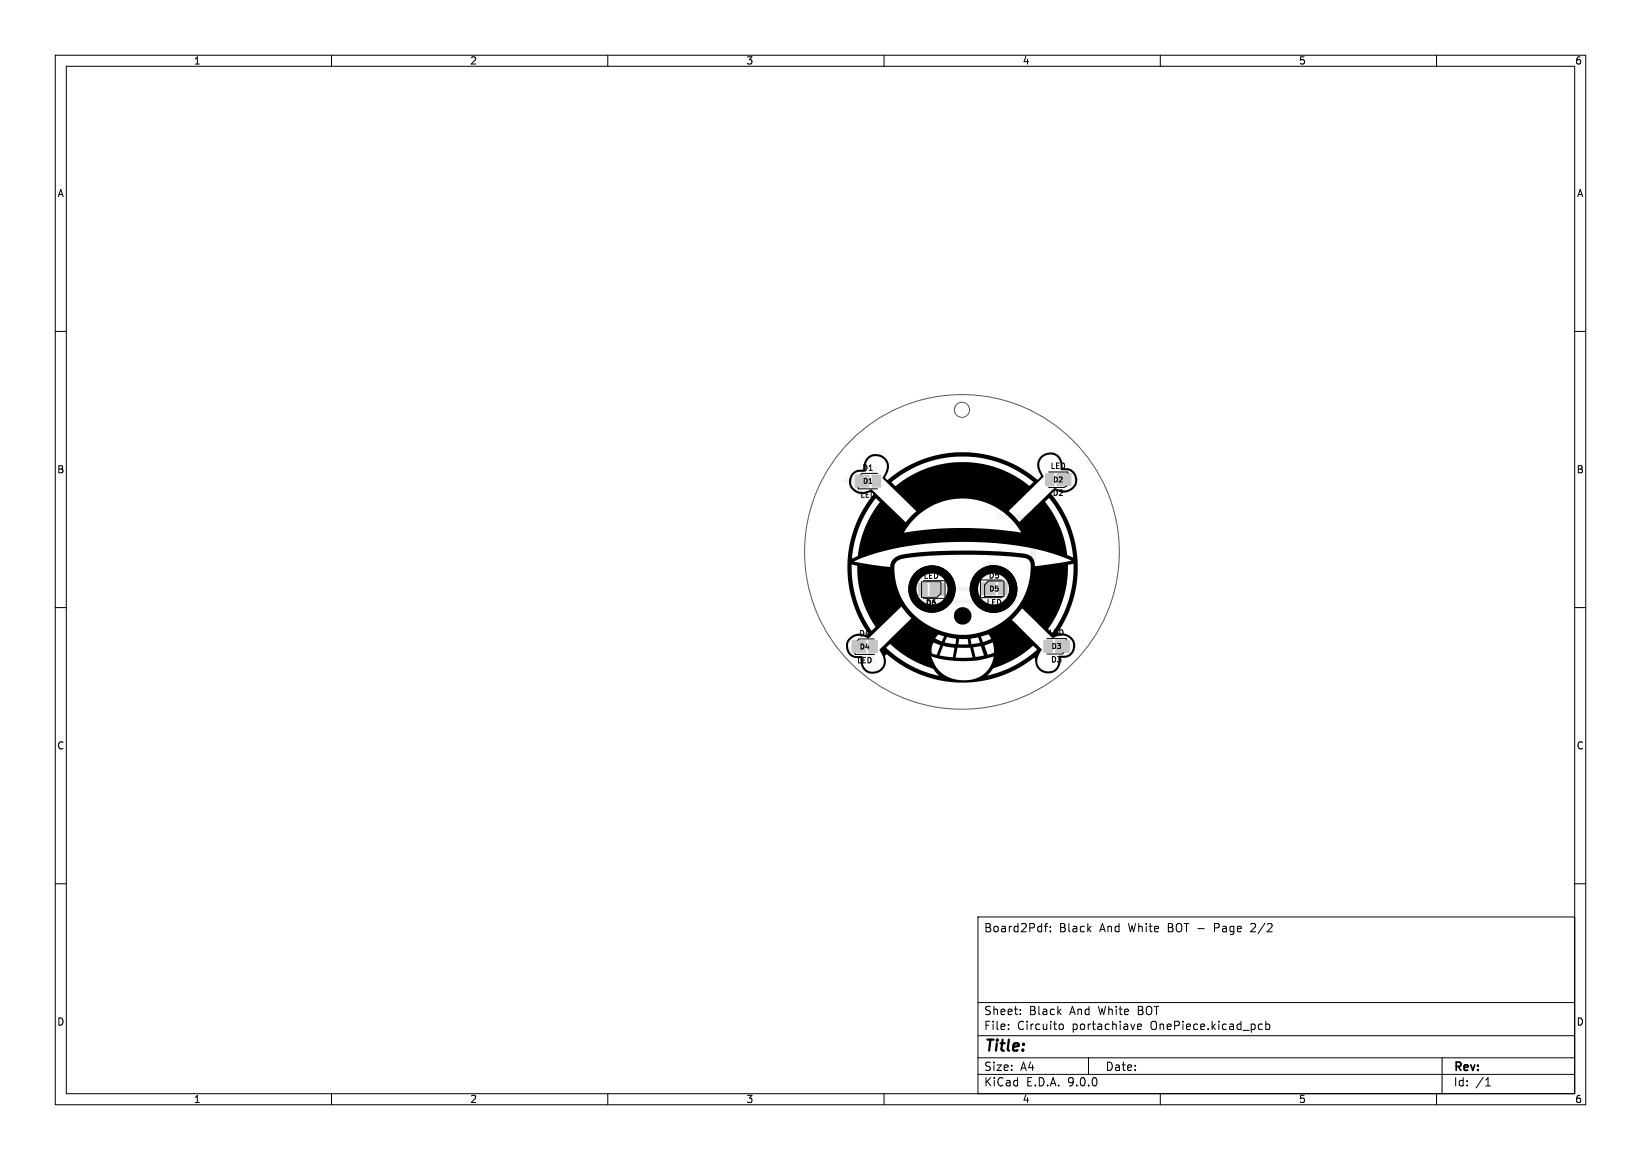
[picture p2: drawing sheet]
<svg xmlns="http://www.w3.org/2000/svg" width="297mm" height="210mm" viewBox="0 0 297 210" stroke-linecap="round" stroke-linejoin="round" font-family="sans-serif">
<g fill="#f0f0f0" stroke="#f0f0f0" stroke-width=".18">
<path d="M154.8 86h2.5v2.2h-2.5z"/>
<path d="M157.8 86h1.6v2.2h-1.6z"/>
<path d="M177.7 105.5h2.5v2.2h-2.5z"/>
<path d="M180.7 105.5h1.6v2.2h-1.6z"/>
<path d="M154.2 116h2.5v2.2h-2.5z"/>
<path d="M157.3 116h1.5v2.2h-1.5z"/>
<path d="M168.3 105.6h2.5v2.2h-2.5z"/>
<path d="M166.2 105.6h1.6v2.2h-1.6z"/>
<path d="M191.3 85.8h2.5v2.2h-2.5z"/>
<path d="M189.2 85.8h1.6v2.2h-1.6z"/>
<path d="M191 115.9h2.5v2.2h-2.5z"/>
<path d="M188.9 115.9h1.6v2.2h-1.6z"/>
<circle cx="180.8" cy="93.5" r=".25"/>
<circle cx="186.9" cy="101.1" r=".25"/>
<circle cx="181.8" cy="87.4" r=".3"/>
<circle cx="172.3" cy="88.7" r=".3"/>
<circle cx="152.9" cy="86.8" r=".3"/>
<circle cx="153.5" cy="117.3" r=".3"/>
<circle cx="194.2" cy="116.9" r=".3"/>
<circle cx="194.7" cy="86.8" r=".3"/>
<circle cx="158.3" cy="84.9" r=".25"/>
<circle cx="158.2" cy="119.8" r=".3"/>
<circle cx="180.4" cy="102.2" r=".3"/>
<circle cx="183.6" cy="106.6" r=".3"/>
</g>
<path d="M180.8 93.5h6.2l-.1 7.6M180.4 102.2h-1.5v4.4" fill="none" stroke="#f0f0f0" stroke-width="1"/>
<g fill="none" stroke="#f0f0f0" stroke-width=".8">
<path d="M152.9 86.8l.2 .3h2.5M155.5 87.1v2.2M158.3 84.9l-.1 2.2M181.8 87.4h-4l-.1 .1v1.2h-5.4M190 86.9v1.4l.9 .8M193.1 86.9h-.1M193.1 86.5v.4M194.7 86.8l-1.6 .1M153.5 117.3h1.7M157.8 117.3v2l.4 .5M178.9 106.6h-9.6v.2M181.5 106.6h2.1v2.3h-16.8v-2.1"/>
<path d="M189.9 114.9v2.1M194.2 116.9l-1.8 .1"/>
</g>
<g fill="#fff" stroke="#fff" stroke-width=".18">
<circle cx="180.8" cy="93.5" r=".15"/>
<circle cx="186.9" cy="101.1" r=".15"/>
<circle cx="181.8" cy="87.4" r=".15"/>
<circle cx="172.3" cy="88.6" r=".15"/>
<circle cx="152.9" cy="86.8" r=".15"/>
<circle cx="153.5" cy="117.3" r=".15"/>
<circle cx="194.2" cy="116.9" r=".15"/>
<circle cx="194.7" cy="86.8" r=".15"/>
<circle cx="158.3" cy="84.9" r=".15"/>
<circle cx="158.2" cy="119.8" r=".15"/>
<circle cx="180.4" cy="102.2" r=".15"/>
<circle cx="183.6" cy="106.6" r=".15"/>
</g>
<g fill="#c4c4c4" stroke="#c4c4c4" stroke-width=".18">
<path d="M154.8 86h2.5v2.2h-2.5z"/>
<path d="M157.8 86h1.6v2.2h-1.6z"/>
<path d="M177.7 105.5h2.5v2.2h-2.5z"/>
<path d="M180.7 105.5h1.6v2.2h-1.6z"/>
<path d="M154.2 116h2.5v2.2h-2.5z"/>
<path d="M157.3 116h1.5v2.2h-1.5z"/>
<path d="M168.3 105.6h2.5v2.2h-2.5z"/>
<path d="M166.2 105.6h1.6v2.2h-1.6z"/>
<path d="M191.3 85.8h2.5v2.2h-2.5z"/>
<path d="M189.2 85.8h1.6v2.2h-1.6z"/>
<path d="M191 115.9h2.5v2.2h-2.5z"/>
<path d="M188.9 115.9h1.6v2.2h-1.6z"/>
</g>
<g fill="none" stroke="#000" stroke-width=".18">
<path d="M10 10h277v190h-277zM12 12h273v186h-273zM60 10v2M110 10v2M160 10v2M210 10v2M260 10v2M10 60h2M285 60h2M155.3 88.3v.2h3.5M158.8 85.7h-2.8l-.2 .3M189.8 85.5h3.5v.2"/>
<path d="M193.1 88l-.5 .3h-2.8M10 110h2M154.8 118.2v.3h3.5M158.3 115.7h-2.8l-.3 .2M166.8 105.3h3.5v2.1l-.7 .7h-2.8zM167.1 105.1h3.9v3.2h-3.9M178.2 105.9l.7-.7h2.8v2.8h-3.5zM181.4 105h-3.9v3.2h3.9M189.5 115.6h3.5v.3M192.5 118.2l-.2 .2h-2.8M285 110h2M10 160h2"/>
<path d="M177 166h108v32h-108zM189 167.7h.6M189.6 167.2l-.4 .2v1.3M190.1 168.6v.1M190.1 167.8v.1M227.2 167.8l-.9 .9h.9M285 160h2M60 198v2M110 198v2M160 198v2M177 194.5h108M177 191.5h108"/>
<path d="M177 187.5h108M177 181.5h108M182.5 186.3v.1M182.5 185.5v.1M184.7 183.6v.1M184.7 182.8v.1M191.8 185.5l.4-.1 .3 .3-.1 .6-.2 .1-.4-.1M197 191.5v3M205.9 185.9l.7-.1-.1-.3-.4-.1-.2 .2 .1 .7h.5M210 198v2M228 185.4l.5 .1M228.5 186.3l-.5 .1"/>
<path d="M229.1 185.5l.4-.1 .3 .3v.4l-.1 .2h-.6M229.1 184.9v1.5M260 198v2M261 191.5v6.5M268.9 196.6h.8M269 195.5l.3-.4v1.5"/>
</g>
<g fill="none" stroke="#000" stroke-width=".5">
<circle cx="168.7" cy="106.6" r="4"/>
<circle cx="179.8" cy="106.6" r="4.1"/>
</g>
<g fill="none" stroke="#000" stroke-width="1.5">
<circle cx="168.7" cy="106.6" r="3.6"/>
<circle cx="179.8" cy="106.6" r="3.6"/>
</g>
<g fill="#000">
<path d="M157 82.8a2.37 2.37 0 0 1 3.2 0 2.37 2.37 0 0 1 .2 3.2l-.2 .5a.42 .42 0 0 0 .4 .4 .42 .42 0 0 0 .4-.3 21 21 0 0 1 11.8-4.7h2.3a20.8 20.8 0 0 1 6.7 1.4l2.8 1.3 2.8 1.9a.42 .42 0 0 0 .4 .3 .42 .42 0 0 0 .4-.3l.2-.3a2.69 2.69 0 0 1 0-3.7 2.36 2.36 0 0 1 2.8-.3 2.36 2.36 0 0 1 1.2 2.5 2.15 2.15 0 0 1 2.6 2.3h-.4v-.2a1.67 1.67 0 0 0-2-1.7h-.6l-.1-.6a1.96 1.96 0 0 0-2.4-2.1 1.96 1.96 0 0 0-1 3.1l.2 .3a.42 .42 0 0 1 .2 .4 .42 .42 0 0 1-.3 .4l-.7 .7a1.9 1.9 0 0 1-1.7-.7l-2.5-1.6-2.5-1.1-2.6-.8-3-.4h-2.8l-2.9 .4-2.8 .8-2.4 1.1a9.7 9.7 0 0 0-3.3 2.4l.7 .6 2.2-1.6 2.7-1.3a19.2 19.2 0 0 1 9.7-1.3l2.7 .6 2.1 .7 2.2 1.1 2.6 1.7 .7-.6h.9l-5.3 5.2 1.9 2 6.4-6.2a2.47 2.47 0 0 0 3.6-.9l.1-.4h.4v.1a2.65 2.65 0 0 1-4.1 1.7l-.6 .6 1.9 2.7 1.5 3.1 .9 3 .4 2.7h-.8l-.4-2.7-.9-2.9-1.3-2.6-1.6-2.4a.46 .46 0 0 0-.6 .3l-.2 .3a18.9 18.9 0 0 1 3 5.4h-7.4l-1.4-1.9-1.5-1.5-1.9-1.2-1.5-.7a12.3 12.3 0 0 0-8.2-.1l-1.5 .6-1.7 1h-1.3l-6-5.9v-.2a2.44 2.44 0 0 0 .4-3 1.94 1.94 0 0 0-2.4-.7 1.94 1.94 0 0 0-1.1 2.2l-.1 .5h-.1a1.97 1.97 0 0 0-2.2 .9 2.04 2.04 0 0 0 .6 2.4 2.04 2.04 0 0 0 2.5 0l.4-.1 2.3 2.3h-.9l-.4-.4a.27 .27 0 0 0-.2-.2 .27 .27 0 0 0-.2 .1l-.9 1.2a20.8 20.8 0 0 0-2.3 4.7l-.8 3.5-.2 1.3 .3-.1a.89 .89 0 0 0 .8-1.1l.5-2.2 .9-2.5 1-2 1.5-2.3h.9l3.6 3.4a.31 .31 0 0 0 .3 .2 .31 .31 0 0 0 .3-.4l1.5-1.6h1.3l-1.1 .9-1.1 1.1-1.3 1.9 5-.6 5.1-.2 5.1 .1 5.9 .7 7.5-.1 .5 1.7 .4 1.9a.97 .97 0 0 0 1 1h.9v.6h-1.1l-2.1-.8-2.5-.8-4.9-1.1-5.5-.6-6.1-.1-5.1 .3-4.9 .7-4.3 1.1-2.5 .8-1.4 .6 3.3 .7 3.2 .3a2.4 2.4 0 0 1 2.4-2.3l4.1-.4 5.2-.2h6.1l5.1 .4a3.7 3.7 0 0 1 2.9 1l.3 .5 .1 .8h-.7a1.5 1.5 0 0 0-1.9-1.5l-3.8-.3-4.7-.2-5 .1-4.9 .3a8.6 8.6 0 0 0-3.9 .7 1.64 1.64 0 0 0-.5 1.8l.4 2.6 .9 2.5a11.9 11.9 0 0 0 2.9 3.5h-1.2l-1.8-2.1-3.7 3.7h-.9l-1.7-2.9-1-2.8-.5-2.6-.2-2.8-1-.2v.8a20.1 20.1 0 0 0 1.8 8l1.8 3.1 .8-.6h.9l-2.2 2.1a2.33 2.33 0 0 0-3.7 1.1 1.87 1.87 0 0 0 2.4 2.1h.2v.2a2.01 2.01 0 0 0 2.2 2.6 2.09 2.09 0 0 0 1.1-3.5l-.2-.4v-.1l5.7-5.7h1.2l.2 .1a12.3 12.3 0 0 0 15.6 .2l1.2-1 1.2-1.4a12.6 12.6 0 0 0 2.3-7.4l1.2 .1 6.1-1h1.1l.1 1.1h-.8v-.6l-1 .3-.2 3.1-.6 2.8-1.1 2.9-1.7 2.8 .6 .6h.2l1-1.6 1-1.9 .8-2.1 .6-2.3 .3-1.8 .1-2.2h.8l-.2 2.9-.7 3-1.1 3.1-1.5 2.6a.32 .32 0 0 0 0 .4 .32 .32 0 0 0 .4 .1 2.41 2.41 0 0 1 2.6 2.1h-.4v-.2a2.34 2.34 0 0 0-3.7-1.1l-5.5-5.3-1.8 2 3.4 3.4h-7.2l-.2-.3a.49 .49 0 0 0-.3-.4 .49 .49 0 0 0-.6 .1l-.7 .2-6.9-.1a.83 .83 0 0 0-1.1 0l-.3 .5 .2 .1a.98 .98 0 0 0 1 .3l.3-.8h6.8l.3 1 1.5-.6h7.2l2 2h-.9l-.7-.7-1.5 1.2h-5.6v-.6a1.27 1.27 0 0 0-.3-1.2h-2.2l-.2-.4a.45 .45 0 0 0-.2-.5 .45 .45 0 0 0-.6 .1l-.7 .2h-2.7l-1.6-.4-.4 1 1.9 .3 .1-.9h2.7l.2 .9h-.6l-.2-.9h-1.4l-.2 .9h2.4l1.5-.3h2.1l-1.2 .5h-8.1l-1.2-.4a1.81 1.81 0 0 0-.2 1.9l.7 .2 .7-1.7h8.1l.5 1.7 1.1-.4h5.6l-.7 .5h-6.7l-.6-1.6h-.1l-1.3 .2 .5 1.7 1.5-.3h6.7l-.5 .3-8.3 .1-.4-1.7h-2.9l-1.3-.2a.6 .6 0 0 0-.8 0l-.6 1.5 2.1 .4a.29 .29 0 0 0 .4-.1 .29 .29 0 0 0 0-.3l.2-1.3h.6l-.3 1.7h6.5l-2.1 .5-1.2 .1a19 19 0 0 1-7.7-.7l.1 .1a6 6 0 0 0 2.5 3.3h-1.2l-1-1.2-2.5-.9-1.9-1.1-1.7-1.1-1.7-1.4-.7 .7 1.9 1.6 2.5 1.5 2.6 1.2 2.5 .7a3.5 3.5 0 0 1 2 .4l1.4 .4a5.3 5.3 0 0 0 6.5-4.1l4.5-.1-2.3 1.2-2.2 .9-1.1 1.3 1.9-.5 2.1-.8 2.4-1.4 2.6-2h.9a2.54 2.54 0 0 0-.2 3.5 1.96 1.96 0 0 0 2.3 .2 1.96 1.96 0 0 0 .9-2.2v-.4h.5a1.75 1.75 0 0 0 2.1-1.9h.4v.1a2.16 2.16 0 0 1-2.6 2.2 2.37 2.37 0 0 1-2.3 2.9 2.37 2.37 0 0 1-2.4-2.8l-.2-.1-2.1 1.5-2.3 1.2-1.9 .7-2.3 .6a20.8 20.8 0 0 1-12.7-1.3l-2.6-1.4-2.4-1.7a.35 .35 0 0 0-.5-.1 .35 .35 0 0 0 0 .5 2.33 2.33 0 0 1-2.3 2.9 2.33 2.33 0 0 1-2.3-2.8 2.26 2.26 0 0 1-2.6-2.4 2.26 2.26 0 0 1 2.9-2l.5 .1a.36 .36 0 0 0 .4 0 .36 .36 0 0 0 .2-.3l-1.9-3.2-1.1-3.1-.6-3.2-.1-3.4 .4-3 .9-3.3 1.4-3 1.8-2.6a.39 .39 0 0 0 0-.5 .39 .39 0 0 0-.4-.2 2.51 2.51 0 0 1-3.8-1.9 2.23 2.23 0 0 1 2.6-2.2l.1-1.2z"/>
<circle cx="174.2" cy="111.5" r="1.59"/>
</g>
<g fill="none" stroke="#575757" stroke-width=".18">
<circle cx="174.1" cy="74.2" r="1.37"/>
<circle cx="174.1" cy="99.9" r="28.5"/>
</g>
<text font-size="2.8" x="178" y="190.9">Title:</text>
<g font-size="2.1">
<text x="178" y="169">Board2Pdf:</text>
<text x="191.7" y="169">Black</text>
<text x="199.1" y="169">And</text>
<text x="204.4" y="169">White</text>
<text x="211.6" y="169">BOT -</text>
<text x="220.3" y="169">Page</text>
<text x="227.1" y="169">2/2</text>
<text x="178" y="184">Sheet:</text>
<text x="186.2" y="184">Black</text>
<text x="193.7" y="184">And</text>
<text x="199" y="184">White</text>
<text x="206.2" y="184">BOT</text>
<text x="178" y="186.7">File:</text>
<text x="184.1" y="186.7">Circuito</text>
<text x="194.1" y="186.7">portachiave</text>
<text x="208.4" y="186.7">OnePiece.kicad_pcb</text>
<text x="178" y="196.9">KiCad</text>
<text x="178" y="194.1">Size:</text>
<text x="184.7" y="194.1">A4</text>
<text x="185.7" y="196.9">E.D.A.</text>
<text x="193.3" y="196.9">9.0.0</text>
<text x="200" y="194.1">Date:</text>
<text x="263" y="194.3">Rev:</text>
<text x="263" y="196.9">Id:</text>
<text x="267.1" y="196.9">/1</text>
</g>
<g font-size="1.8">
<text x="35" y="11.9">1</text>
<text x="85" y="11.9">2</text>
<text x="135" y="11.9">3</text>
<text x="185" y="11.9">4</text>
<text x="235" y="11.9">5</text>
<text x="285" y="11.9">6</text>
<text x="10.3" y="35.9">A</text>
<text x="285.4" y="35.9">A</text>
<text x="10.3" y="85.9">B</text>
<text x="285.3" y="85.9">B</text>
<text x="10.3" y="135.9">C</text>
<text x="285.3" y="135.9">C</text>
<text x="10.3" y="185.9">D</text>
<text x="285.3" y="185.9">D</text>
<text x="35" y="199.9">1</text>
<text x="85" y="199.9">2</text>
<text x="135" y="199.9">3</text>
<text x="185" y="199.9">4</text>
<text x="235" y="199.9">5</text>
<text x="285" y="199.9">6</text>
</g>
<g font-size="1.4">
<text x="156" y="85.4">D1</text>
<text x="190" y="85.1">LED</text>
<text x="190.4" y="90">D2</text>
<text x="155.6" y="90.3">LED</text>
<text x="167.1" y="105">LED</text>
<text x="178.9" y="104.9">D5</text>
<text x="167.4" y="109.9">D6</text>
<text x="178.5" y="109.8">LED</text>
<text x="155.4" y="115.4">D4</text>
<text x="189.7" y="115.3">LED</text>
<text x="155" y="120.3">LED</text>
<text x="190.1" y="120.1">D3</text>
</g>
<g font-size="1.3">
<text x="156.1" y="87.8">D1</text>
<text x="190.5" y="87.5">D2</text>
<text x="179" y="107.3">D5</text>
<text x="155.5" y="117.7">D4</text>
<text x="190.2" y="117.7">D3</text>
</g>
</svg>
